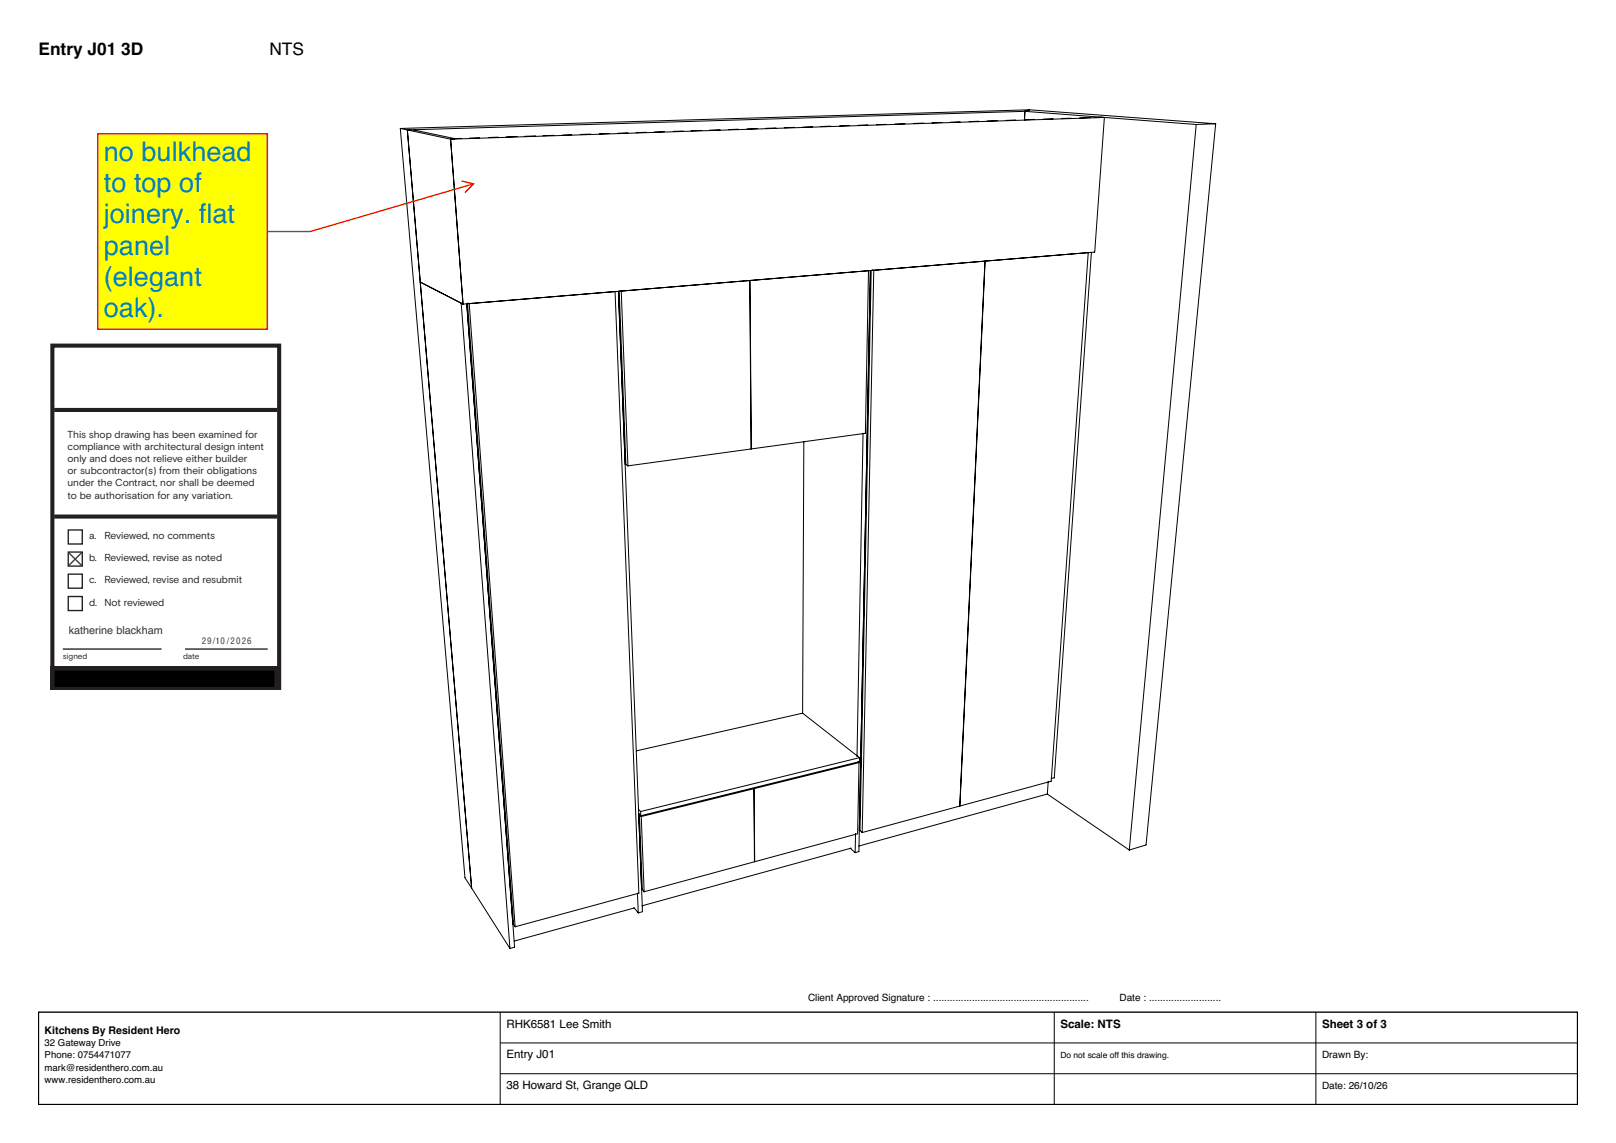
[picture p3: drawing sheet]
<svg xmlns="http://www.w3.org/2000/svg" width="420mm" height="297mm" viewBox="0 0 420 297" stroke-linecap="round" stroke-linejoin="round" font-family="sans-serif">
<g fill="none" stroke="#000" stroke-width=".26">
<path d="M104 33.4l16.8 194.7 1.8 2.7M104 33.4l1.9 .4M105.9 33.8l16.7 197M105.9 33.8l3.3 39.5 11.1 5.7M105.9 33.8l11.2 2.4M106.8 33.7l-.9 .1M107.5 33.8l10.7 2.2M117.1 36.2l3.2 42.8M118.2 36l-1.1 .2M119.9 36h-1.7M124.6 35.8l-2.6 .1M129.5 35.6l-2.6 .1"/>
<path d="M134.4 35.5l-2.9 .1M139.2 35.3l-2.8 .1M143.9 35.2l-2.8 .1M148.6 35l-2.5 .1M153.5 34.8l-2.7 .1M158.4 34.7l-2.7 .1M163.2 34.5l-2.6 .1M168 34.4l-2.7 .1M172.7 34.2l-2.6 .1M177.6 34.1h-2.6M182.4 33.9l-2.8 .1M187.2 33.7l-2.8 .1"/>
<path d="M191.9 33.6l-2.5 .1M196.8 33.4l-2.7 .1M201.7 33.3l-2.7 .1M206.5 33.1l-2.7 .1M211.2 32.9l-2.6 .1M215.9 32.8l-2.6 .1M220.8 32.6l-2.6 .1M225.6 32.5l-2.5 .1M230.3 32.3l-2.5 .1M235.2 32.1l-2.7 .1M240.1 32l-2.7 .1M244.8 31.8l-2.6 .1"/>
<path d="M249.5 31.7l-2.5 .1M254.4 31.5l-2.5 .1M259.2 31.3l-2.7 .1M264 31.2l-2.5 .1M266.4 28.9l-160.5 4.9M266.4 28.9l-.1 2.3M266.4 28.9l44.5 3.4M267.6 28.5l-163.6 4.9M267.6 28.5l-1.2 .4M267.6 28.5l48.4 3.7M268.9 31l-2.7 .1M273.7 30.9l-2.6 .1"/>
<path d="M278.4 30.7l-2.5 .1M283.3 30.6h-2.7M285.5 30.5h1.5M287 30.5l-169.9 5.7M287 30.5l-2.5 35-164.2 13.5M310.9 32.3l-17.4 188.6M316 32.2l-18.1 187.4-4.4 1.3M316 32.2l-5.1 .1M119.9 78.8l12.6 167.7M121.3 78.9l12.4 167.2-1.2 .4M121.5 78.9l12 161.3 .4 .6M121.6 78.7l.3 .2"/>
<path d="M121.9 78.9l38-3.1 6.1 156.3-32.1 8.7M121.9 78.9l12 161.9M160.7 75.7l6.3 161.2-1.1 .3M160.9 75.7l1.8 45 .5 .4M161.1 75.5l.4 .1M161.5 75.6l33.4-2.7 .3 43.8-32 4.4M161.5 75.6l1.7 45.5M225.7 70.3l-.8 42.3-29.6 4-.4-43.7M226.2 70.3l-3 151-.9 .3M226.4 70.3l-2.9 145.5 .6 .5M226.6 70.1l.5 .1-3 146.1M256 67.9l-6.6 141.6"/>
<path d="M256 67.8l-6.5 141.6M282.8 65.6l-9.6 137.4-49.1 13.3M283.7 65.6l-9.7 136.5-.8 .2M162.4 119.4l.1 1.3M208.9 114.8l-.3 70.5M224.3 112.6l-1.6 84M208.6 185.3l14.8 11.6M208.6 185.3l-43.2 9.8M223 197.9l.3 .3M223.3 198.2l-.4 18.4-26.8 7.3-.1-19 .1 19-28.7 7.8M223.3 198.2l-56.6 14M223.4 196.9v1l-56.9 14.1"/>
<path d="M223.4 196.9l-56.9 14M166 210.3l.5 .6M166 211.4l.5 .6M166.5 210.9v1.1M166.7 212.2l-.5-.6 .7 19.5 .5 .6M166.7 212.2l.7 19.5M222.4 216.6l-.1 5M272.2 206.3l21.3 14.6M272.4 203l-.2 3.3-49 13.5M122.6 230.8l9.9 15.7M164.8 235.8l1.1 1.4M164.8 235.9l-31.1 8.6"/>
<path d="M165.7 232.1l.2 5.1M221 220.4l1.3 1.2M221.2 220.4l-54.4 15"/>
</g>
<path d="M10 263h400v24h-400z" fill="#fff" stroke="#000" stroke-width=".35"/>
<path d="M130 263v24M130 271h280M130 279h280M274 263v24M342 263v24" fill="none" stroke="#000" stroke-width=".26"/>
<path d="M13.6 89.8h59v88.9h-59zM14.1 106.5h58M14.1 134.2h58" fill="none" stroke="#231f20" stroke-width="1.1" stroke-linecap="butt"/>
<path d="M13.1 173.2h60v6.1h-60z" fill="#231f20"/>
<path d="M16.3 168.7h25.7M48.1 168.7h21.5" fill="none" stroke="#231f20" stroke-width=".35"/>
<g fill="#231f20">
<path d="M33 96.8h.5v.5a1.03 1.03 0 0 1 1.1-.6 1.03 1.03 0 0 1 .8 1v1.9h-.4v-1.8a.76 .76 0 0 0-.9-.7 .76 .76 0 0 0-.6 .9v1.6h-.5z"/>
<path d="M41.5 96h.5v.8h.6v.3h-.6v2l.6 .1v.4h-.7l-.4-.5v-2h-.5v-.3h.5z"/>
<path d="M47.9 96h.5v.8h.6v.3h-.6v2l.6 .1v.4h-.8l-.3-.5v-2h-.5v-.3h.5z"/>
<path d="M56.3 96h.5v.8h.6v.3h-.6v2l.6 .1v.4h-.7l-.4-.5v-2h-.5v-.3h.5z"/>
<path d="M39.7 96h.4v.8h.7v.3h-.7l.1 2 .6 .1v.4h-.8l-.3-.5v-2h-.5v-.3h.5z"/>
<path d="M43.3 96h.4v3.6h-.4z"/>
<path d="M52.9 96.8h.5v.5a1.03 1.03 0 0 1 1.1-.6 1.03 1.03 0 0 1 .8 1v1.9h-.4v-1.8a.76 .76 0 0 0-.9-.7 .76 .76 0 0 0-.6 .9v1.6h-.5z"/>
<path d="M57.9 96.8h.5v.5l.5-.5 .6-.1v.4h-.6l-.4 .5-.1 2h-.5z"/>
<path d="M19 93.7a4.7 4.7 0 0 1 4.5 1.2 4 4 0 0 1 .9 2.5v5.2h-5.4z"/>
<path d="M24.7 93.7h5.4v4.3h-5.4z"/>
<path d="M24.7 98.3h5.4v4.3a4.7 4.7 0 0 1-4.6-1.2 4.3 4.3 0 0 1-.8-3.1z"/>
<path d="M36.4 97.1a1.36 1.36 0 0 1 1.6-.3 1.36 1.36 0 0 1 .8 1.4h-2.3a.98 .98 0 0 0 .7 1 .98 .98 0 0 0 1.1-.6l.4 .2a1.45 1.45 0 0 1-2.2 .5 1.45 1.45 0 0 1-.1-2.2zM36.8 97.3l-.3 .6h1.8a.9 .9 0 0 0-.6-.8 .9 .9 0 0 0-.9 .2z"/>
<path d="M44.7 97.1a1.36 1.36 0 0 1 1.6-.3 1.36 1.36 0 0 1 .8 1.4h-2.3a.98 .98 0 0 0 .8 1 .98 .98 0 0 0 1.1-.6l.3 .2a1.45 1.45 0 0 1-2.1 .5 1.45 1.45 0 0 1-.2-2.2zM45.1 97.3l-.3 .6h1.8a.9 .9 0 0 0-.5-.8 .9 .9 0 0 0-1 .2z"/>
<path d="M49.3 98.2a1.5 1.5 0 0 1 3 0 1.5 1.5 0 0 1-3 0zM49.8 98.1a1.05 1.05 0 0 0 2.1 0 1.05 1.05 0 0 0-2.1 0z"/>
<path d="M59.9 96h.5v.4h-.5zM59.9 96.7h.5v2.9h-.5z"/>
<path d="M61.2 96h.4v1.2a1.35 1.35 0 0 1 1.9-.3 1.35 1.35 0 0 1 .4 1.9 1.25 1.25 0 0 1-1 .8 1.25 1.25 0 0 1-1.3-.5v.5h-.4zM61.6 98.1a1.02 1.02 0 0 0 2 0 1.02 1.02 0 0 0-2 0z"/>
<path d="M64.8 97.1a1.36 1.36 0 0 1 1.6-.3 1.36 1.36 0 0 1 .8 1.4h-2.3a.98 .98 0 0 0 .8 1 .98 .98 0 0 0 1.1-.6l.3 .2a1.45 1.45 0 0 1-2.2 .5 1.45 1.45 0 0 1-.1-2.2zM65.2 97.3l-.3 .6h1.8a.9 .9 0 0 0-.5-.8 .9 .9 0 0 0-1 .2z"/>
</g>
<path d="M17.7 137.7h3.7v3.7h-3.7zM17.7 143.4h3.7v3.7h-3.7zM17.7 149.2h3.7v3.6h-3.7zM17.7 155h3.7v3.7h-3.7z" fill="none" stroke="#231f20" stroke-width=".35"/>
<path d="M17.8 143.6l3.4 3.3M21.2 143.7l-3.3 3.2" fill="none" stroke="#3d3935" stroke-width=".35"/>
<g fill="#fff" stroke="#fff" stroke-width=".35">
<path d="M16.3 161h29.4v6.9h-29.4z"/>
<path d="M16.4 91.4h52.9v12.7h-52.9z"/>
</g>
<path d="M14.4 174.4h56.7v3.9h-56.7z" fill="#000" stroke="#000" stroke-width=".35"/>
<path d="M120 47l3 .8-2.2 2.3M123 47.8l-42.4 12.4h-10.9" fill="none" stroke="#f00" stroke-width=".35"/>
<path d="M25.4 34.8h44.1v50.8h-44.1z" fill="#ff0" stroke="#f00" stroke-width=".35"/>
<g font-size="7.1" fill="#0080c0">
<text x="27" y="41.8">no bulkhead</text>
<text x="27" y="49.9">to top of</text>
<text x="27" y="58.1">joinery. flat</text>
<text x="27" y="66.2">panel</text>
<text x="27" y="74.3">(elegant</text>
<text x="27" y="82.4">oak).</text>
</g>
<g font-size="4.5">
<text x="10" y="14.4">Entry J01 3D</text>
<text x="70" y="14.4">NTS</text>
</g>
<g font-size="3">
<text x="131.6" y="267">RHK6581 Lee Smith</text>
<text x="275.6" y="267">Scale: NTS</text>
<text x="343.6" y="267">Sheet 3 of 3</text>
<text x="131.6" y="275">Entry J01</text>
<text x="131.6" y="283">38 Howard St, Grange QLD</text>
</g>
<text font-size="2.8" fill="#323232" x="17.9" y="164.8">katherine blackham</text>
<text font-size="2.7" x="11.6" y="268.6">Kitchens By Resident Hero</text>
<g font-size="2.6" fill="#231f20">
<text x="17.6" y="113.7">This shop drawing has been examined for</text>
<text x="17.6" y="116.9">compliance with architectural design intent</text>
<text x="17.6" y="120.1">only and does not relieve either builder</text>
<text x="17.6" y="123.2">or subcontractor(s) from their obligations</text>
<text x="17.6" y="126.4">under the Contract, nor shall be deemed</text>
<text x="17.6" y="129.6">to be authorisation for any variation.</text>
<text x="23.1" y="140.1">a.</text>
<text x="27.1" y="140.1">Reviewed, no comments</text>
<text x="23.1" y="145.8">b.</text>
<text x="27.1" y="145.8">Reviewed, revise as noted</text>
<text x="23.1" y="151.6">c.</text>
<text x="27.1" y="151.6">Reviewed, revise and resubmit</text>
<text x="23.1" y="157.4">d.</text>
<text x="27.1" y="157.4">Not reviewed</text>
</g>
<g font-size="2.6">
<text x="210" y="260">Client Approved Signature : ........................................................</text>
<text x="291" y="260">Date : ..........................</text>
<text x="343.6" y="275">Drawn By:</text>
<text x="343.6" y="283">Date: 26/10/26</text>
</g>
<g font-size="2.5">
<text x="11.6" y="271.8">32 Gateway Drive</text>
<text x="11.6" y="275">Phone: 0754471077</text>
<text x="11.6" y="278.2">mark@residenthero.com.au</text>
<text x="11.6" y="281.4">www.residenthero.com.au</text>
</g>
<text font-size="2.3" fill="#3d3935" x="52.5" y="167.4">29/10 /2026</text>
<text font-size="2.2" x="275.6" y="275">Do not scale off this drawing.</text>
<g font-size="2.1" fill="#231f20">
<text x="16.3" y="171.1">signed</text>
<text x="47.6" y="171.1">date</text>
</g>
</svg>
